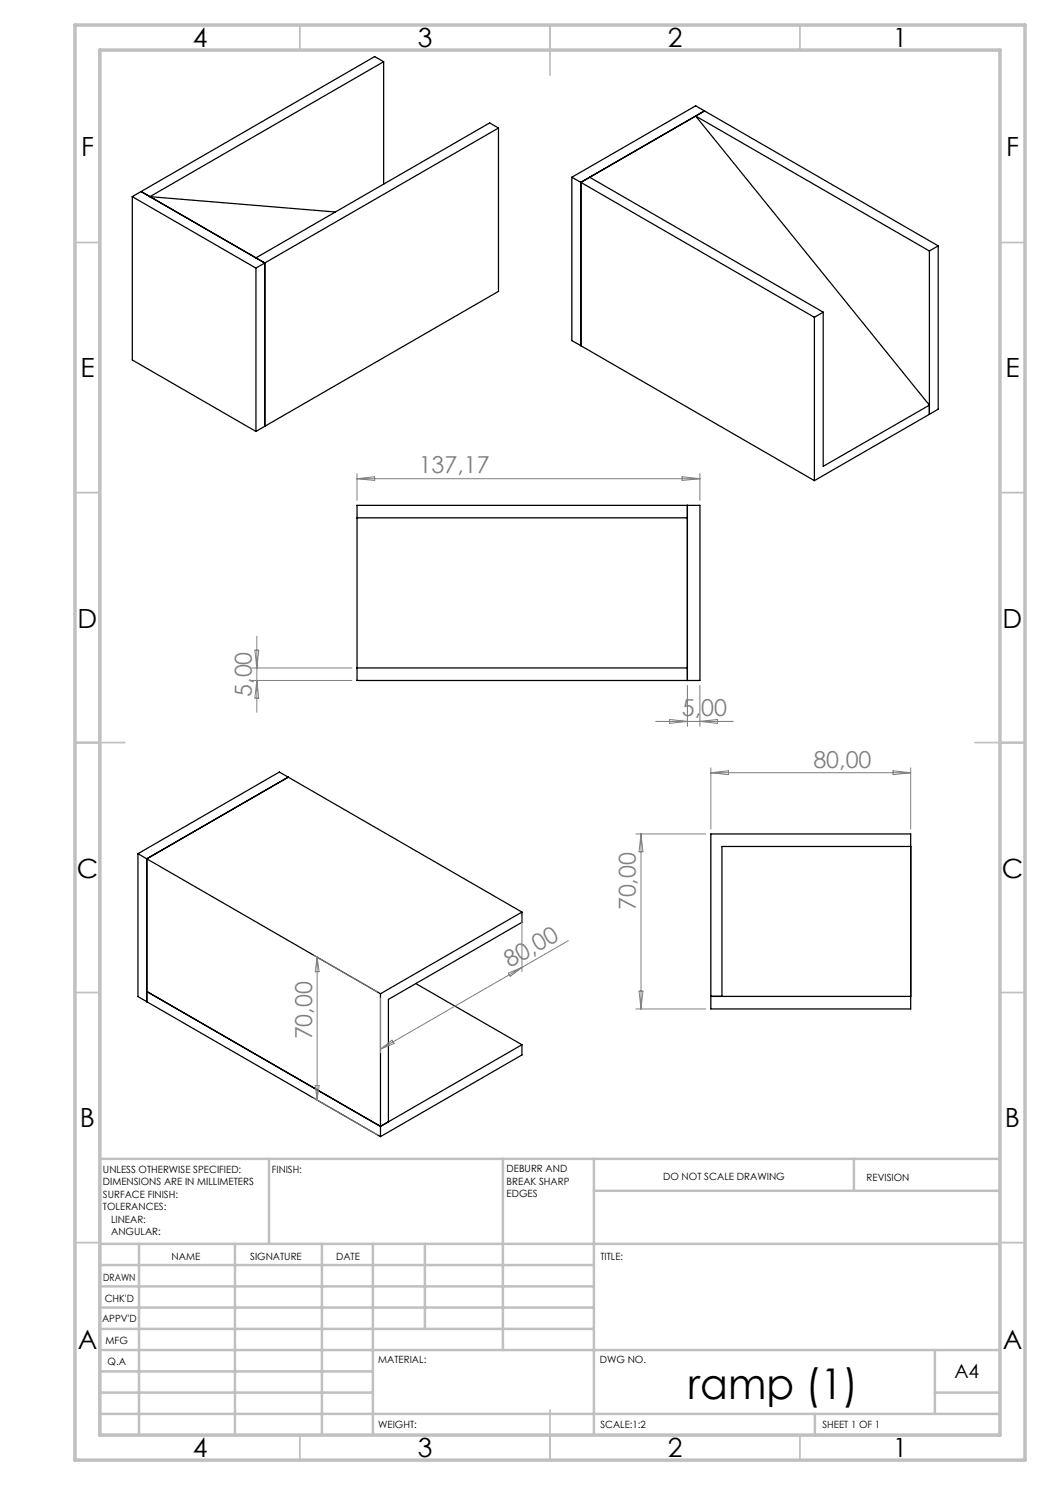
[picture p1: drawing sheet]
<svg xmlns="http://www.w3.org/2000/svg" width="210mm" height="297mm" viewBox="0 0 210 297" stroke-linecap="round" stroke-linejoin="round" font-family="sans-serif">
<g fill="none" stroke="#000" stroke-width=".25">
<path d="M76.7 12.3l-46.7 27 37.1 3.1M76.7 12.3v24.5M76.7 12.3l-1.8-1-46.7 27M26.5 39.3l24.7 14.3M26.5 39.3v32.7l24.7 14.3M28.2 38.3l24.8 14.3M28.2 38.3l-1.7 1M99.7 25.6l-46.7 27M99.7 25.6v32.7l-46.7 27M99.7 25.6l-1.8-1-46.7 27M114.4 35.5l24.7-14.3 48.5 28M114.4 35.5v32.6l1.8 1"/>
<path d="M114.4 35.5l1.8 1M116.2 36.5l46.7 27M116.2 36.5v32.6M117.9 35.5l46.7 26.9M139.1 23.2l46.8 27M139.1 23.2l1.8-1-24.7 14.3M139.1 23.2l46.8 57.8-21.3 12.3v-30.9M51.2 53.6v32.7M53 52.6v32.7M53 52.6l-1.8 1M185.9 50.2v32.7M187.6 49.2l-1.7 1"/>
<path d="M187.6 49.2v32.6l-1.7 1.1M116.2 69.1l46.7 27M162.9 63.5v32.6M164.6 62.4l-1.7 1.1M53 85.3l-1.8 1M185.9 82.9l-23 13.2M71.4 101.1h68.6v35h-68.6zM71.4 103.6h66.1M137.5 101.1v35M71.4 133.6h66.1M57.6 155.4l-28.2 16.4M57.6 155.4l46.8 27"/>
<path d="M57.6 155.4l-1.7-1-28.3 16.3M27.6 170.7v28.6l48.5 28M27.6 170.7l1.8 1.1M29.4 171.8v28.5M29.4 171.8l46.7 27M142.2 166.8h39.9v35h-39.9zM182.1 169.3h-37.7v30M29.4 198.3l46.7 27M76.1 198.8v28.5M83.1 196.7l21.3 12.2M104.4 182.4v2.1l-26.7 15.4v24.5l-1.6 .9M104.4 182.4l-28.3 16.4"/>
<path d="M142.2 199.3h39.9M104.4 208.9l-28.3 16.4M104.4 208.9v2.1l-28.3 16.3"/>
</g>
<g fill="none" stroke="#808080" stroke-width=".2">
<path d="M71.4 94.7v5.4M71.4 95.7h68.6M71.4 95.7l3.5-.3v.7zM136.4 95.4l3.6 .3-3.6 .4zM140 94.7v5.4M50.4 133.6h20M50.4 136.1h20M51 130h.8l-.4 3.6zM51.4 127.2v15.2M51.4 136.1l.4 3.5h-.8zM137.5 137.1v8.2M140 137.1v8.2"/>
<path d="M131.1 144.3h15.6M133.9 143.9l3.6 .4-3.6 .4zM140 144.3l3.5-.4v.8zM142.2 153.6v12.2M142.2 154.5h39.9M142.2 154.5l3.5-.3v.7zM178.6 154.2l3.5 .3-3.5 .4zM182.1 153.6v12.2M127.2 166.8h13.9M128.2 166.8v35M128.2 166.8l.4 3.6h-.8zM62.7 191l12.7 7.3"/>
<path d="M63.4 191.4v28.6M63.4 191.4l.4 2.9h-.8zM76.1 199.6v11M101.7 194.6l2.7-1.1-2.3 1.8zM104.4 183.2v11.1M104.4 193.5l-28.3 16.3M113.7 188.1l-9.3 5.4M127.8 198.2h.8l-.4 3.6zM62.7 219.6l12.7 7.3M63 217.1h.8l-.4 2.9zM76.1 209.8l2.3-1.8 .4 .7zM127.2 201.8h13.9"/>
</g>
<g fill="none" stroke="#c0c0c0" stroke-width=".35">
<path d="M60 5v5M110 5v10M160 5v5M15 48.5h5M200 48.5h5M15 98.5h5M200 98.5h5M15 148.5h10M195 148.5h10M15 198.5h5M200 198.5h5M15 248.5h5"/>
<path d="M200 248.5h5M60 287v5M110 282v10M160 287v5"/>
</g>
<g fill="none" stroke="#c0c0c0" stroke-width=".5">
<path d="M53.8 231.8v17M100.6 231.8v38.2M118.8 231.8v55.2M118.8 238.2h81.2M170.8 231.8v6.4M200 231.8h-180v55.2M20 248.8h180M20 257.3h98.8M20 253h98.8M27.8 248.8v38.2M47 248.8v38.2M64.4 248.8v38.2"/>
<path d="M74.6 248.8v38.2M85 248.8v17M20 265.8h98.8M20 261.5h98.8M20 278.5h54.6M20 274.3h54.6M20 270h180M187 278.5h13M187 270v12.8M20 282.8h180M163 282.8v4.2"/>
</g>
<path d="M15 5h190v287h-190zM20 10h180v277h-180z" fill="none" stroke="#c0c0c0" stroke-width=".7"/>
<text font-size="8.5" x="137.6" y="279.7">ramp (1)</text>
<g font-size="5.3">
<text x="38.5" y="9.5">4</text>
<text x="83.5" y="9.5">3</text>
<text x="133.5" y="9.5">2</text>
<text x="178.5" y="9.5">1</text>
<text x="16.2" y="31.3">F</text>
<text x="201.2" y="31.3">F</text>
<text x="16.1" y="75.5">E</text>
<text x="201.1" y="75.5">E</text>
<text x="15.5" y="125.5">D</text>
<text x="200.5" y="125.5">D</text>
<text x="15.4" y="175.5">C</text>
<text x="200.4" y="175.5">C</text>
<text x="16" y="225.5">B</text>
<text x="201" y="225.5">B</text>
<text x="15.5" y="269.8">A</text>
<text x="200.5" y="269.8">A</text>
<text x="38.5" y="291.5">4</text>
<text x="83.5" y="291.5">3</text>
<text x="133.5" y="291.5">2</text>
<text x="178.5" y="291.5">1</text>
</g>
<g font-size="4.7" fill="#808080">
<text x="83.7" y="94.7">137,17</text>
<text x="50.4" y="139.4" transform="rotate(-90 50.4 139.4)">5,00</text>
<text x="136.4" y="143.2">5,00</text>
<text x="162.7" y="153.5">80,00</text>
<text x="127.2" y="182.1" transform="rotate(-90 127.2 182.1)">70,00</text>
<text x="102" y="193.7" transform="rotate(-30 102 193.7)">80,00</text>
<text x="62.4" y="207.9" transform="rotate(-90 62.4 207.9)">70,00</text>
</g>
<text font-size="3.9" x="190.9" y="275.5">A4</text>
<g font-size="2">
<text x="20.6" y="234.6">UNLESS OTHERWISE SPECIFIED:</text>
<text x="20.6" y="237.1">DIMENSIONS ARE IN MILLIMETERS</text>
<text x="20.6" y="239.6">SURFACE FINISH:</text>
<text x="54.4" y="234.6">FINISH:</text>
<text x="101.3" y="234.5">DEBURR AND</text>
<text x="101.3" y="237">BREAK SHARP</text>
<text x="101.3" y="239.5">EDGES</text>
<text x="132.6" y="236">DO NOT SCALE DRAWING</text>
<text x="173.3" y="236.2">REVISION</text>
<text x="20.6" y="242.1">TOLERANCES:</text>
<text x="22.2" y="244.6">LINEAR:</text>
<text x="22.2" y="247.1">ANGULAR:</text>
<text x="34.3" y="252">NAME</text>
<text x="50" y="251.9">SIGNATURE</text>
<text x="67.2" y="251.9">DATE</text>
<text x="120.1" y="251.9">TITLE:</text>
<text x="20.6" y="256.1">DRAWN</text>
<text x="20.9" y="260.3">CHK'D</text>
<text x="20.4" y="264.4">APPV'D</text>
<text x="21.1" y="268.8">MFG</text>
<text x="21.5" y="273">Q.A</text>
<text x="75.6" y="272.5">MATERIAL:</text>
<text x="120" y="272.5">DWG NO.</text>
<text x="75.6" y="285.5">WEIGHT:</text>
<text x="120.1" y="285.6">SCALE:1:2</text>
<text x="164.5" y="285.6">SHEET 1 OF 1</text>
</g>
</svg>
